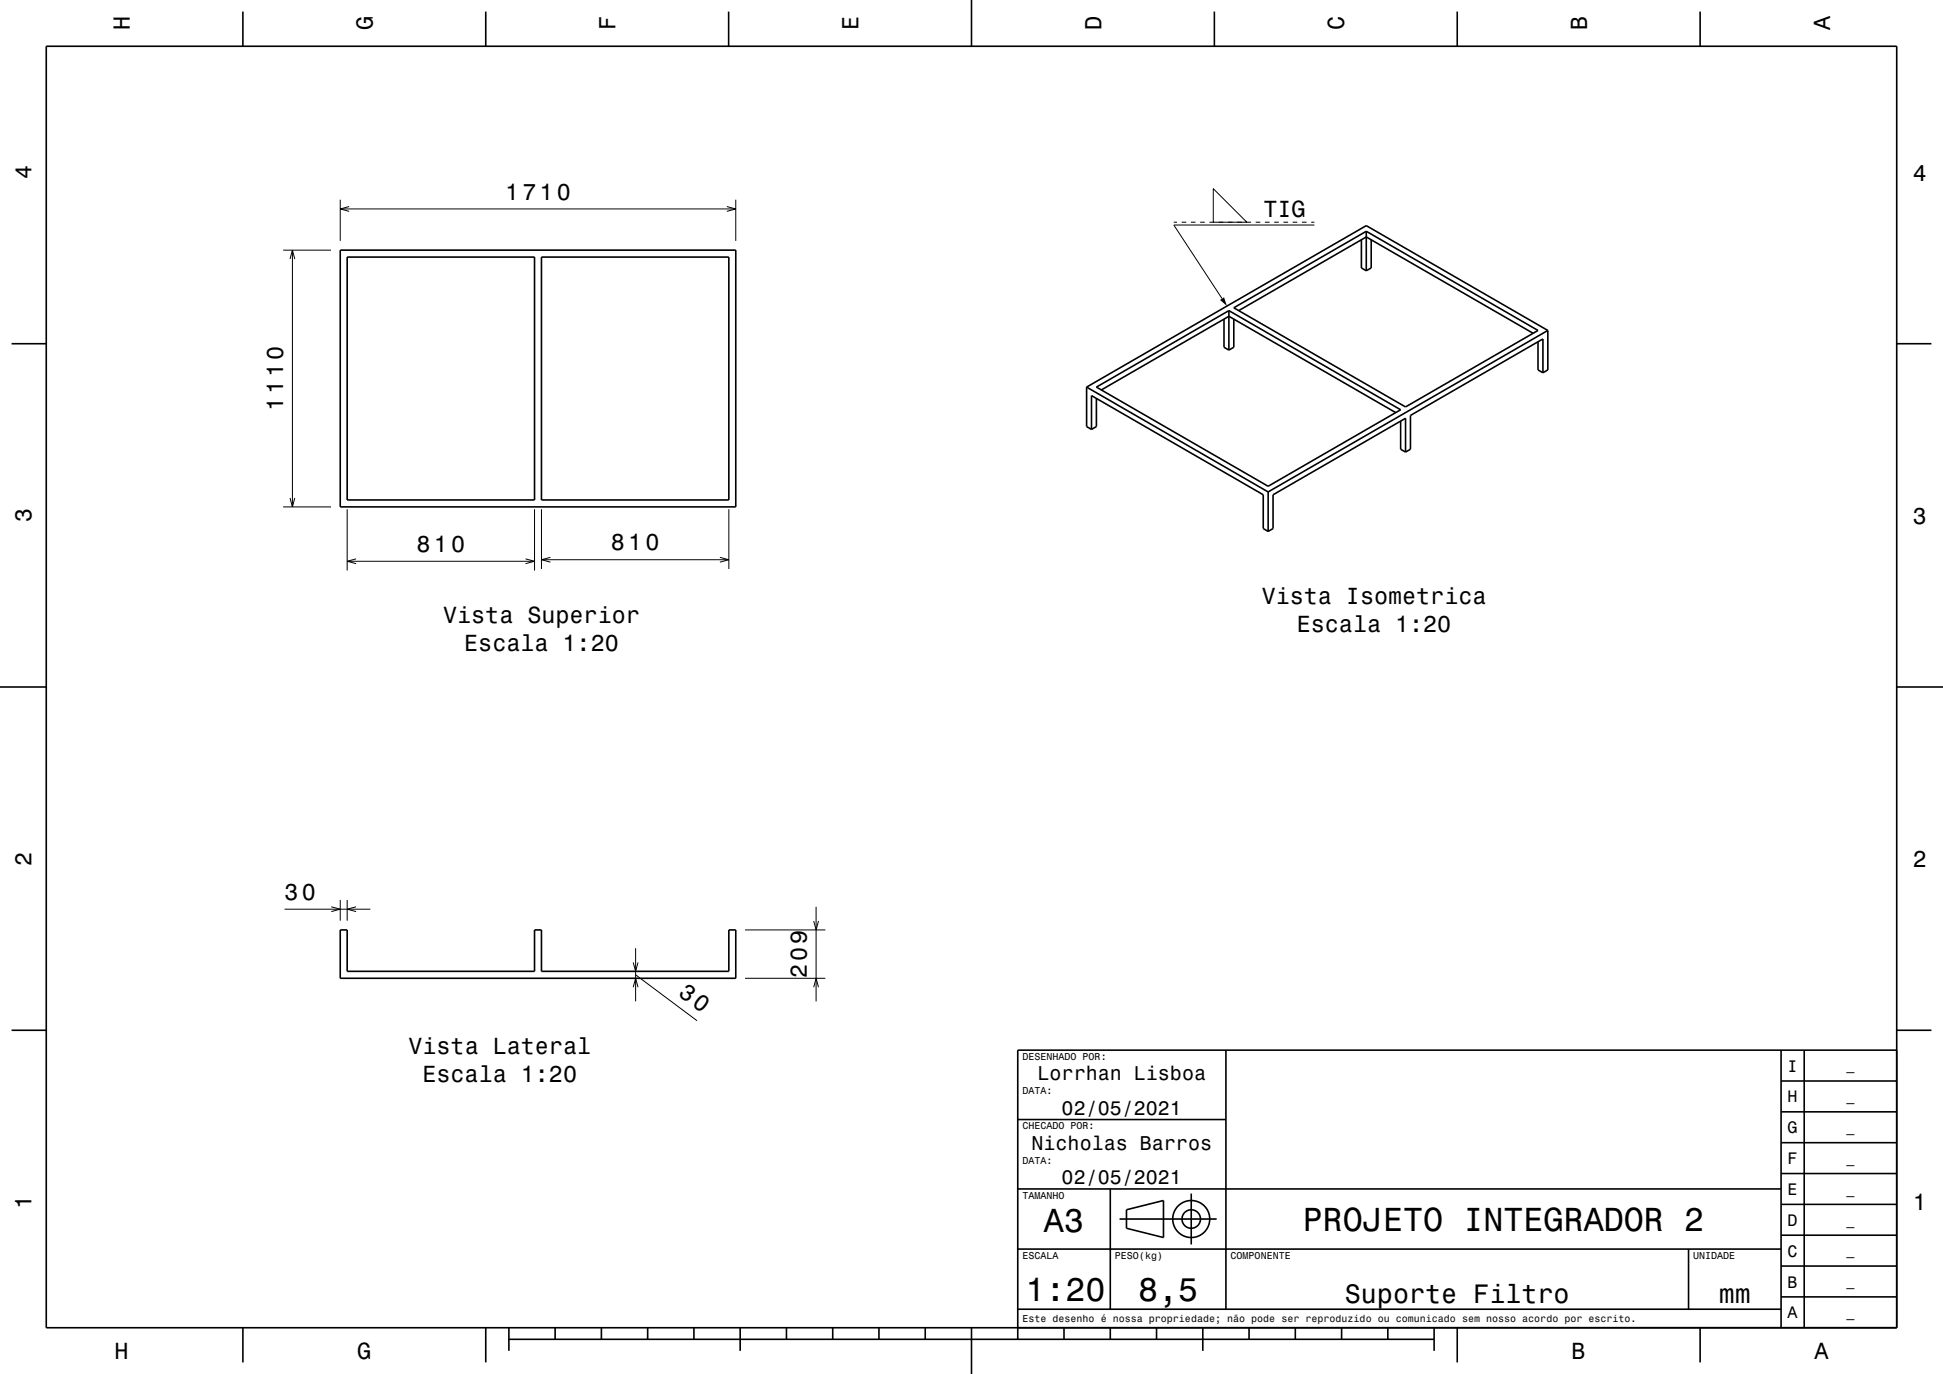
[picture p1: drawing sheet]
<svg xmlns="http://www.w3.org/2000/svg" width="420mm" height="297mm" viewBox="0 0 420 297" stroke-linecap="round" stroke-linejoin="round" font-family="sans-serif">
<g fill="none" stroke="#000" stroke-width=".22">
<path d="M61.2 54.1h10.3M62.7 56l.5-1.9 .5 1.9M63.2 54.1v55.5M73.5 43.2v8.9M73.5 45.2h85.5M75.5 44.6l-2 .6 2 .5M157.1 44.6l1.9 .6-1.9 .5M159 43.2v8.9M253.7 48h.7M255.4 48h1M257.4 48h1M259.4 48h1"/>
<path d="M261.4 48h1M262.3 40.8l7.2 7.2h-7.2zM263.4 48h1M265.4 48h1M267.4 48h1M269.4 48h1M271.4 48h1M273.4 48h1M275.4 48h1M277.4 48h1M279.4 48h1M281.4 48h1"/>
<path d="M283.4 48h.7M284.1 48.6h-30.4l10.5 15.9M61.2 109.6h10.3M62.7 107.6l.5 2 .5-2M75 110.1v13.2M115.5 110.1v13.2M117 110.1v12.9M157.5 110.1v12.9M75 121.3h40.5M77 120.8l-2 .5 2 .5M113.6 120.8l1.9 .5-1.9 .5M117 121h40.5"/>
<path d="M119 120.5l-2 .5 2 .5M155.6 120.5l1.9 .5-1.9 .5M61.5 196.5h18.5M71.6 196l1.9 .5-1.9 .5M73.5 194.5v4.5M75 194.5v4.5M77 196l-2 .5 2 .5M175.9 199.1l.5 1.9 .5-1.9M176.4 196v20.5M136.9 213.4l.5-1.9 .5 1.9M136.9 208l.5 2 .5-2M137.4 210.7l13.3 9.9"/>
<path d="M137.4 205v11.5M161 211.5h17.4M161 201h17.4M175.9 213.4l.5-1.9 .5 1.9"/>
</g>
<g fill="none" stroke="#000" stroke-width=".35">
<path d="M10 10h400v277h-400zM52.5 2.5v7.5M105 2.5v7.5M157.5 2.5v7.5M210 0v10M262.5 2.5v7.5M315 2.5v7.5M367.5 2.5v7.5M73.5 54.1h85.5v55.5h-85.5zM75 55.6h40.5v52.5h-40.5zM117 55.6h40.5v52.5h-40.5zM294.3 51.8v6.1l1 .6"/>
<path d="M295.3 50v8.5M296.4 51.8v6.1l-1.1 .6M2.5 74.3h7.5M264.6 69v6.1l1 .6M265.6 67.1v8.6M266.7 69v6.1l-1.1 .6M266.7 66.5l28.6-16.5 37.2 21.4-28.7 16.6zM267.8 67.1l27.5-15.9 36.1 20.8M332.5 73.9v6.1l1 .6M334.6 71.4v8.6l-1.1 .6M334.6 71.4l-39.3-22.6-60.4 34.9M334.6 71.4l-60.5 34.9"/>
<path d="M410 74.3h7.5M234.9 83.7v8.5l1 .6M234.9 83.7l39.2 22.6M235.9 92.8v-7.3l37.2 21.4v7.4l1 .6M237 86.1v6.1l-1.1 .6M237 83.7l28.6-16.6 37.2 21.5-28.7 16.5zM238.1 84.3l27.5-15.9 36.1 20.8M302.8 91v6.1l1 .6M303.8 97.7v-7.3l-28.6 16.5v7.4l-1.1 .6M333.5 80.6v-7.3l-28.6 16.5v7.3l-1.1 .6M274.1 106.3v8.6M0 148.5h10"/>
<path d="M410 148.5h10M73.5 201h1.5v9h40.5v-9h1.5v9h40.5v-9h1.5v10.5h-85.5zM2.5 222.7h7.5M265 227v56M385 233.7h25M385 227v60M390 227v60M410 222.7h7.5M410 227h-190v62.5M220 257h165M220 242h45M240 257v26"/>
<path d="M257.5 258v11M385 253.7h25M385 247h25M385 240.3h25M220 270h165M242 263.5h21M243.5 261.5l8-2v8l-8-2zM365 270v13M385 273.7h25M385 267h25M385 260.3h25M52.5 287v7.5"/>
<path d="M105 287v7.5M110 289.5h200M110 287v5M120 287v2.5M130 287v2.5M140 287v2.5M150 287v2.5M160 287v5M170 287v2.5M180 287v2.5M190 287v2.5M200 287v2.5"/>
<path d="M210 287v10M220 283h165M230 287v2.5M240 287v2.5M250 287v2.5M260 287v5M270 287v2.5M280 287v2.5M290 287v2.5M300 287v2.5M310 287v5M315 287v7.5"/>
<path d="M367.5 287v7.5M385 280.3h25"/>
<circle cx="257.5" cy="263.5" r="2"/>
<circle cx="257.5" cy="263.5" r="4"/>
</g>
<path d="M263.7 64.8l.9-.5 .6 1.9z" fill-rule="evenodd" fill="#000"/>
<g font-size="7.2">
<text x="225.7" y="266.3">A3</text>
<text x="281.6" y="266.1">PROJETO INTEGRADOR 2</text>
<text x="221.7" y="281.3">1:20</text>
<text x="246" y="281.3">8,5</text>
</g>
<g font-size="5.8">
<text x="290.7" y="281.6">Suporte Filtro</text>
<text x="371.5" y="281.6">mm</text>
</g>
<g font-size="5">
<text x="28.1" y="6.5" transform="rotate(-90 28.1 6.5)">H</text>
<text x="80.6" y="6.5" transform="rotate(-90 80.6 6.5)">G</text>
<text x="133.1" y="6.5" transform="rotate(-90 133.1 6.5)">F</text>
<text x="185.6" y="6.5" transform="rotate(-90 185.6 6.5)">E</text>
<text x="238.1" y="6.5" transform="rotate(-90 238.1 6.5)">D</text>
<text x="290.6" y="6.5" transform="rotate(-90 290.6 6.5)">C</text>
<text x="343.1" y="6.5" transform="rotate(-90 343.1 6.5)">B</text>
<text x="395.6" y="6.5" transform="rotate(-90 395.6 6.5)">A</text>
<text x="6.8" y="38.7" transform="rotate(-90 6.8 38.7)">4</text>
<text x="413.5" y="39">4</text>
<text x="109.2" y="43.2">1710</text>
<text x="273.1" y="46.8">TIG</text>
<text x="61.2" y="88.9" transform="rotate(-90 61.2 88.9)">1110</text>
<text x="6.8" y="112.9" transform="rotate(-90 6.8 112.9)">3</text>
<text x="413.5" y="113.2">3</text>
<text x="90" y="119.3">810</text>
<text x="132" y="119">810</text>
<text x="272.7" y="130.5">Vista Isometrica</text>
<text x="95.8" y="134.7">Vista Superior</text>
<text x="280.3" y="136.5">Escala 1:20</text>
<text x="100.4" y="140.7">Escala 1:20</text>
<text x="6.8" y="187.1" transform="rotate(-90 6.8 187.1)">2</text>
<text x="413.5" y="187.4">2</text>
<text x="61.5" y="194.5">30</text>
<text x="146.4" y="215" transform="rotate(37 146.4 215)">30</text>
<text x="174.4" y="211.5" transform="rotate(-90 174.4 211.5)">209</text>
<text x="88.3" y="227.8">Vista Lateral</text>
<text x="91.3" y="233.9">Escala 1:20</text>
<text x="6.8" y="261.3" transform="rotate(-90 6.8 261.3)">1</text>
<text x="413.5" y="261.6">1</text>
<text x="24.7" y="293.8">H</text>
<text x="77.2" y="293.8">G</text>
<text x="339.7" y="293.8">B</text>
<text x="392.2" y="293.8">A</text>
</g>
<g font-size="4.3">
<text x="224.3" y="233.5">Lorrhan Lisboa</text>
<text x="229.5" y="241">02/05/2021</text>
<text x="223" y="248.5">Nicholas Barros</text>
<text x="229.5" y="256">02/05/2021</text>
</g>
<g font-size="3.6">
<text x="386.4" y="231.6">I</text>
<text x="386.4" y="238.3">H</text>
<text x="386.4" y="245">G</text>
<text x="386.4" y="251.6">F</text>
<text x="386.4" y="258.3">E</text>
<text x="386.4" y="265">D</text>
<text x="386.4" y="271.6">C</text>
<text x="386.4" y="278.3">B</text>
<text x="386.4" y="285">A</text>
</g>
<g font-size="2.9">
<text x="399.1" y="231.4">_</text>
<text x="399.1" y="238">_</text>
<text x="399.1" y="244.7">_</text>
<text x="399.1" y="251.4">_</text>
<text x="399.1" y="258">_</text>
<text x="399.1" y="264.7">_</text>
<text x="399.1" y="271.4">_</text>
<text x="399.1" y="278">_</text>
<text x="399.1" y="284.7">_</text>
</g>
<g font-size="2.2">
<text x="221" y="229.1">DESENHADO POR:</text>
<text x="221" y="236.6">DATA:</text>
<text x="221" y="244.1">CHECADO POR:</text>
<text x="221" y="251.6">DATA:</text>
<text x="221" y="259.1">TAMANHO</text>
<text x="221" y="272.1">ESCALA</text>
<text x="241" y="272.1">PESO(kg)</text>
<text x="266" y="272.1">COMPONENTE</text>
<text x="366" y="272.1">UNIDADE</text>
<text x="221" y="285.8">Este desenho é nossa propriedade; não pode ser reproduzido ou comunicado sem nosso acordo por escrito.</text>
</g>
</svg>
